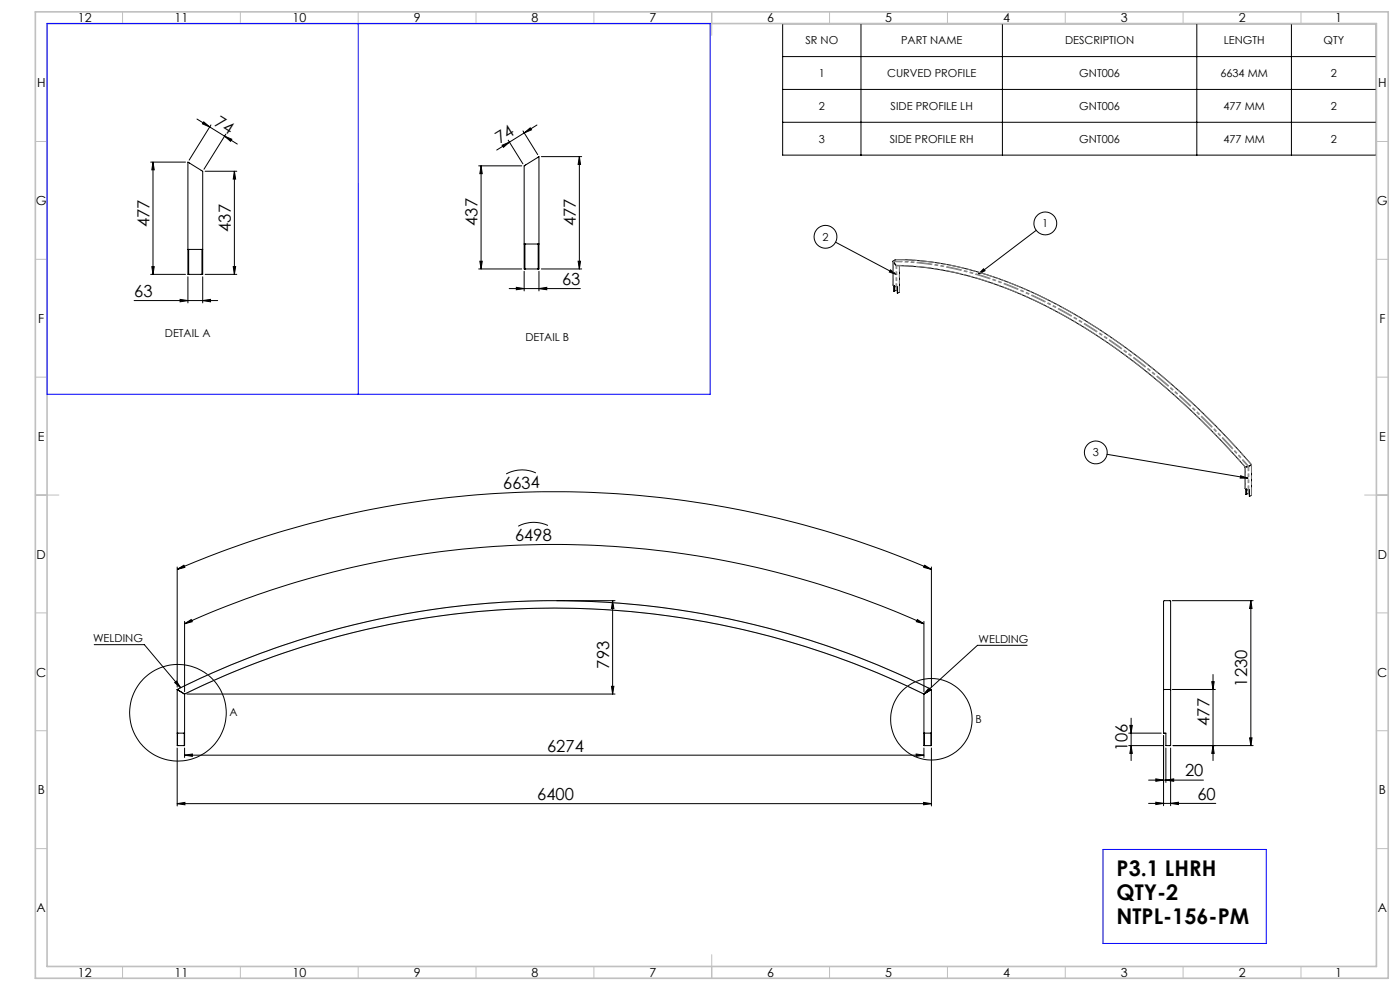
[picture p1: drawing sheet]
<svg xmlns="http://www.w3.org/2000/svg" width="594mm" height="420mm" viewBox="0 0 594 420" stroke-linecap="round" stroke-linejoin="round" font-family="sans-serif">
<g fill="none" stroke="#000" stroke-width=".42">
<path d="M332.1 10.1h251.8v55.7h-251.8zM365.3 10.1v55.7M425.3 10.1v55.7M507.8 10.1v55.7M547.9 10.1v55.7M332.1 24h251.8M332.1 37.9h251.8M83.6 50.5l5.4 3.4M86.4 51.7l2.6 2.2-3.1-1.4zM89 53.9l11.7 7.2M89.5 53l-9.2 14.9M95.3 57.8l3.1 1.3-.6 .9z"/>
<path d="M95.8 56.9l-9.3 14.9M215.6 59.5l6.3 10M221.9 55.5l6.2 10.1M222.4 56.4l2.6-2.2 .5 .9zM227.8 53l-17.1 10.7M332.1 51.9h251.8M63.9 68.8h14.8M64.9 68.8l.5 3.3h-1zM64.9 68.8v47.6M87 72.7h13.5M99.4 72.7l.6 3.3h-1zM99.4 72.7v43.7"/>
<path d="M203.1 70.4h18.3M204.1 70.4v43.7M204.1 70.4l.5 3.3h-1zM213 61.6l3.1-1.3-2.5 2.2zM229.7 66.4h17.1M245.8 66.4v47.7M245.8 66.4l.5 3.4h-1zM439.7 97.7l-24.7 18.7M63.9 116.4h14.8M64.4 113.1h1l-.5 3.3zM79.7 105.8h6.3M79.7 117.4v11.1"/>
<path d="M80 116.4h-.3v-47.6l6.3 3.9v43.7h-.3M80 116.4h5.7M80 105.8v10.6M85.7 105.8v10.6M86 117.4v11.1M87 116.4h13.5M99 113.1h1l-.6 3.3zM203.1 114.1h18.3M203.6 110.8h1l-.5 3.3zM222.4 115.1v8.3M222.4 103.5h6.3M222.7 114.1h-.3v-43.7l6.3-4v47.7h-.3"/>
<path d="M222.7 114.1h5.7M222.7 103.5v10.6M228.4 103.5v10.6M228.7 115.1v8.3M229.7 114.1h17.1M245.3 110.8h1l-.5 3.3zM354.5 102.7l26 13.8M377.8 114.5l2.7 2-3.2-1.1zM378.9 110.9v10l1.3 .8 .6-.2v2.9M379 110.8v.2M379 111l1.2 1.6M380.1 110.1h.1"/>
<path d="M380.1 110.1l-1.1 .7M380.2 112.6l.1 .1M380.2 112.6l.2 .1M380.2 110.1l8.8 .4 8.3 1 10.7 2 8.7 2.4 7.7 2.5 9.9 4 10.1 4.7 11.2 6 10.1 6.2 10.1 6.8 8.8 6.7 8.8 7.1 7.7 6.6 11.7 11.1 11.5 12 6.7 7.5M380.4 112.7l9.8 .5 7.3 1 7.4 1.4 10.7 2.8 9.9 3.4 7.7 3.1 11.1 5.2 11.2 6.1 8.9 5.5 11.1 7.6 8.8 6.7 11 9 10.7 9.8 7.4 7.2 14.9 16.1M381.6 112.7v11.2l-.8 .5M417.3 114l.6 .8-2.9 1.6zM56.9 127.5h35.5M76.4 127l3.3 .5-3.3 .5zM86 127.5l3.3-.5v1zM216 122.4h30.2M219.1 121.9l3.3 .5-3.3 .5z"/>
<path d="M228.7 122.4l3.3-.5v1zM379.3 121.2l.1 2.4M379.4 121.3v2.3M380.7 123.3l-.4-.2-.9 .5M380.7 121.5l.1 2.9M469.7 192.7l59.8 10.2M528.3 198.1h.1M528.3 198.1v9.1l1.3 .8 .6-.3v2.9M529.5 198l-1.1 .1M529.8 197.9l-.3 .1M531 197.1l-1.2 .8M531 197.1v13l-.8 .5"/>
<path d="M227.4 200.6a14.1 14.1 0 0 0-12.6 .5M526.4 201.8l3.1 1.1-3.3-.1zM528.7 207.5v2.3M530.1 209.6l-.5-.2-.9 .4M530.1 207.8l.1 2.8M232.5 222.9a14 14 0 0 0-12.6 .4M392.3 239.8l2.9 1.8-3.3-.9zM75.2 240.5v51M75.2 241.6l2.8-1.8 .4 .9zM75.2 241.6a404.9 404.9 0 0 1 320 0M236.2 254.8h24.7M259.9 254.8l.6 3.3h-1.1z"/>
<path d="M259.9 254.8v39.6M395.2 240.5v51M497.3 254.8h34.4M530.7 254.8l.5 3.3h-1zM530.7 254.8v61.5M40 273.5h21.2l15.4 18.3M78.3 263.6v29.9M78.3 264.6l2.8-1.8 .5 1zM78.3 264.6a382.3 382.3 0 0 1 313.7 0M389.2 262.8l2.8 1.8-3.2-.8zM392 263.6v29.9M435.8 273.8h-21.1l-22.7 20.6"/>
<path d="M74.1 289.6l.8-.7 1.7 2.9zM75.2 292.5l.3 .2M75.2 292.5a358.6 358.6 0 0 1 320 0M75.2 292.5l.1 23.8M75.5 292.7l2.5 1.6M78 294.3l.3 .1M78.3 294.4a355.4 355.4 0 0 1 313.7 0M78.3 294.4l-.1 21.9M79.3 294.4h181.6M259.4 291.2h1.1l-.6 3.2zM392 294.4l.2 21.9M392.3 294.3l-.3 .1"/>
<path d="M394.1 291.9l.7 .7-2.8 1.8zM394.9 292.7l-2.6 1.6M395.2 292.5l-.3 .2M395.2 292.5l-.2 23.8M493.7 292.7v-37.6l.2-.3h2.5l.3 .3v37.6M493.7 292.7v18.3h1v5.3h2v-23.6M494 292.5l-.3 .2M494 292.5h2.4M496.4 292.5l.3 .2M497.3 292.5h18.4M514.1 289.2h1.1l-.5 3.3zM514.7 286.2v36.5"/>
<path d="M75.2 311h3.1M75.2 317.3v24.6M75.3 316.3h2.9M75.3 311v5.3M78.2 311v5.3M78.3 317.3v4.1M388.7 319.9l3.3 .5-3.3 .5zM392 311h3.2M392 317.3v4.1M392.2 316.3h2.8M392.2 311v5.3M395 311v5.3"/>
<path d="M395.2 317.3v24.6M478.9 316.3h14.8M478.9 311h13.8M479.4 307.7h1l-.5 3.3zM479.9 304.7v18M479.9 316.3l.5 3.3h-1zM493.7 312v29.8M494.7 317.3v14.6M496.7 317.3v24.5M514.7 316.3l.5 3.3h-1.1zM530.2 313h1l-.5 3.3zM531.7 316.3h-34"/>
<path d="M78.3 320.4l3.3-.5v1zM78.3 320.4h313.7M487.3 331h23.3M490.4 330.4l3.3 .6-3.3 .5zM494.7 331l3.3-.6v1.1zM75.2 340.9l3.3-.5v1zM75.2 340.9h320M391.9 340.4l3.3 .5-3.3 .5zM487.3 340.8h28.5M490.4 340.3l3.3 .5-3.3 .5zM496.7 340.8l3.3-.5v1z"/>
<circle cx="443.5" cy="94.8" r="4.8"/>
<circle cx="350.2" cy="100.5" r="4.8"/>
<circle cx="464.9" cy="191.9" r="4.8"/>
<circle cx="75.5" cy="302.4" r="20.5"/>
<circle cx="395.2" cy="305.1" r="17.3"/>
</g>
<g fill="none" stroke="#c0c0c0" stroke-width=".42">
<path d="M52 5v5M102 5v5M152 5v5M202 5v5M252 5v5M302 5v10M352 5v5M402 5v5M452 5v5M502 5v5M552 5v5M15 60h5"/>
<path d="M584 60h5M15 110h5M584 110h5M15 160h5M584 160h5M15 210h10M579 210h10M15 260h5M584 260h5M75.2 292.5a358.6 358.6 0 0 1 320 0M78.3 294.4a355.4 355.4 0 0 1 313.7 0M15 310h5"/>
<path d="M584 310h5M15 360h5M584 360h5M52 410v5M102 410v5M152 410v5M202 410v5M252 410v5M302 405v10M352 410v5M402 410v5M452 410v5"/>
<path d="M502 410v5M552 410v5"/>
</g>
<path d="M15 5h574v410h-574zM20 10h564v400h-564z" fill="none" stroke="#c0c0c0" stroke-width=".7"/>
<path d="M20 10h281.3v157.3h-281.3zM152 10v157.3M468 360.4h69.3v39.8h-69.3z" fill="none" stroke="#00f" stroke-width=".42"/>
<g fill="#000">
<path d="M86.4 51.7l2.6 2.2-3.1-1.4zM95.3 57.8l3.1 1.3-.6 .9z"/>
<path d="M213 61.6l3.1-1.3-2.5 2.2zM222.4 56.4l2.6-2.2 .5 .9z"/>
<path d="M64.4 113.1h1l-.5 3.3zM64.9 68.8l.5 3.3h-1z"/>
<path d="M99 113.1h1l-.6 3.3zM99.4 72.7l.6 3.3h-1z"/>
<path d="M76.4 127l3.3 .5-3.3 .5zM86 127.5l3.3-.5v1z"/>
<path d="M392.3 239.8l2.9 1.8-3.3-.9zM75.2 241.6l2.8-1.8 .4 .9z"/>
<path d="M389.2 262.8l2.8 1.8-3.2-.8zM78.3 264.6l2.8-1.8 .5 1z"/>
<path d="M259.4 291.2h1.1l-.6 3.2zM259.9 254.8l.6 3.3h-1.1z"/>
<path d="M394.1 291.9l.7 .7-2.8 1.8zM74.1 289.6l.8-.7 1.7 2.9zM417.3 114l.6 .8-2.9 1.6zM377.8 114.5l2.7 2-3.2-1.1zM526.4 201.8l3.1 1.1-3.3-.1z"/>
<path d="M479.4 307.7h1l-.5 3.3zM479.9 316.3l.5 3.3h-1zM514.1 289.2h1.1l-.5 3.3zM514.7 316.3l.5 3.3h-1.1zM245.8 66.4l.5 3.4h-1zM245.3 110.8h1l-.5 3.3zM204.1 70.4l.5 3.3h-1zM203.6 110.8h1l-.5 3.3z"/>
<path d="M530.2 313h1l-.5 3.3zM530.7 254.8l.5 3.3h-1z"/>
<path d="M78.3 320.4l3.3-.5v1zM388.7 319.9l3.3 .5-3.3 .5zM490.4 340.3l3.3 .5-3.3 .5zM496.7 340.8l3.3-.5v1zM219.1 121.9l3.3 .5-3.3 .5zM228.7 122.4l3.3-.5v1z"/>
<path d="M490.4 330.4l3.3 .6-3.3 .5zM494.7 331l3.3-.6v1.1z"/>
<path d="M75.2 340.9l3.3-.5v1zM391.9 340.4l3.3 .5-3.3 .5z"/>
</g>
<path d="M380.2 121.7v-9.1M380.5 121.7v-9M528.4 198.1v9.1" fill="none" stroke="#808080" stroke-width=".42" stroke-dasharray="6.3 1.3 1.3 1.3 1.3 1.3" stroke-dashoffset="5"/>
<path d="M379 121v-10M529.6 197.9v10M529.9 197.8v10.1" fill="none" stroke="#808080" stroke-width=".42" stroke-dasharray="6.3 1.3 1.3 1.3 1.3 1.3" stroke-dashoffset="4.5"/>
<path d="M381.6 123.9v-11.2" fill="none" stroke="#808080" stroke-width=".42" stroke-dasharray="6.3 1.3 1.3 1.3 1.3 1.3" stroke-dashoffset="3.9"/>
<path d="M380.2 123.1v-1.4M380.3 123.1v-1.4M529.9 197.8h.1M529.6 207.9v1.4M529.7 208v1.3" fill="none" stroke="#808080" stroke-width=".42" stroke-dasharray="6.3 1.3 1.3 1.3 1.3 1.3"/>
<path d="M379 111a148.2 148.2 0 0 1 67.5 18.7l10.4 5.9 10.4 6.5 10.3 7.3 11.5 9 10.1 8.6 10 9.3 10.9 11.2 9.5 10.4" fill="none" stroke="#808080" stroke-width=".42" stroke-dasharray="6.3 1.3 1.3 1.3 1.3 1.3" stroke-dashoffset="2.7"/>
<path d="M379 110.7a148.3 148.3 0 0 1 67.6 18.8 294.1 294.1 0 0 1 83.3 68.3M380.1 110.1a148.3 148.3 0 0 1 67.6 18.7 294.1 294.1 0 0 1 83.3 68.4" fill="none" stroke="#808080" stroke-width=".42" stroke-dasharray="6.3 1.3 1.3 1.3 1.3 1.3" stroke-dashoffset="2.5"/>
<path d="M380.2 112.6a148.4 148.4 0 0 1 67.7 19.3l10.2 5.8 10.2 6.5 10.2 7.2 11.3 8.9 9.9 8.6 9.8 9.2 9.6 9.7 9.3 10.3" fill="none" stroke="#808080" stroke-width=".42" stroke-dasharray="6.3 1.3 1.3 1.3 1.3 1.3" stroke-dashoffset="4.1"/>
<path d="M531 197.2v13" fill="none" stroke="#808080" stroke-width=".42" stroke-dasharray="6.3 1.3 1.3 1.3 1.3 1.3" stroke-dashoffset="3"/>
<g font-size="9.2">
<text x="473.7" y="371.5">P3.1 LHRH</text>
<text x="473.7" y="381.7">QTY-2</text>
<text x="473.7" y="391.8">NTPL-156-PM</text>
</g>
<g font-size="7.1">
<text x="90.6" y="53" transform="rotate(32 90.6 53)">74</text>
<text x="212" y="61" transform="rotate(-32 212 61)">74</text>
<text x="202.6" y="95.8" transform="rotate(-90 202.6 95.8)">437</text>
<text x="244.3" y="96" transform="rotate(-90 244.3 96)">477</text>
<text x="63.4" y="96.4" transform="rotate(-90 63.4 96.4)">477</text>
<text x="97.9" y="98.3" transform="rotate(-90 97.9 98.3)">437</text>
<text x="56.9" y="126">63</text>
<text x="238.5" y="120.9">63</text>
<text x="213.5" y="207.6" transform="rotate(-2 213.5 207.6)">6634</text>
<text x="218.5" y="229.7" transform="rotate(-1 218.5 229.7)">6498</text>
<text x="258.4" y="283.7" transform="rotate(-90 258.4 283.7)">793</text>
<text x="529.2" y="291.3" transform="rotate(-90 529.2 291.3)">1230</text>
<text x="513.1" y="307.9" transform="rotate(-90 513.1 307.9)">477</text>
<text x="232.1" y="318.8">6274</text>
<text x="478.4" y="318.7" transform="rotate(-90 478.4 318.7)">106</text>
<text x="502.8" y="329.4">20</text>
<text x="227.9" y="339.4">6400</text>
<text x="508" y="339.3">60</text>
</g>
<g font-size="5.3">
<text x="33.1" y="9.5">12</text>
<text x="74.1" y="9.5">11</text>
<text x="124.1" y="9.5">10</text>
<text x="175.6" y="9.5">9</text>
<text x="225.6" y="9.5">8</text>
<text x="275.6" y="9.5">7</text>
<text x="325.6" y="9.5">6</text>
<text x="375.6" y="9.5">5</text>
<text x="425.6" y="9.5">4</text>
<text x="475.6" y="9.5">3</text>
<text x="525.6" y="9.5">2</text>
<text x="566.6" y="9.5">1</text>
<text x="15.7" y="37">H</text>
<text x="584.7" y="37">H</text>
<text x="15.2" y="87">G</text>
<text x="584.2" y="87">G</text>
<text x="16.2" y="137">F</text>
<text x="585.2" y="137">F</text>
<text x="16.1" y="187">E</text>
<text x="585.1" y="187">E</text>
<text x="15.5" y="237">D</text>
<text x="584.5" y="237">D</text>
<text x="15.4" y="287">C</text>
<text x="584.4" y="287">C</text>
<text x="16" y="337.1">B</text>
<text x="585" y="337.1">B</text>
<text x="15.5" y="387">A</text>
<text x="584.5" y="387">A</text>
<text x="33.1" y="414.5">12</text>
<text x="74.1" y="414.5">11</text>
<text x="124.1" y="414.5">10</text>
<text x="175.6" y="414.5">9</text>
<text x="225.6" y="414.5">8</text>
<text x="275.6" y="414.5">7</text>
<text x="325.6" y="414.5">6</text>
<text x="375.6" y="414.5">5</text>
<text x="425.6" y="414.5">4</text>
<text x="475.6" y="414.5">3</text>
<text x="525.6" y="414.5">2</text>
<text x="566.6" y="414.5">1</text>
</g>
<g font-size="4.7">
<text x="341.7" y="18.7">SR NO</text>
<text x="382.3" y="18.7">PART NAME</text>
<text x="451.9" y="18.7">DESCRIPTION</text>
<text x="519.2" y="18.7">LENGTH</text>
<text x="561.5" y="18.7">QTY</text>
<text x="347.4" y="32.6">1</text>
<text x="376.4" y="32.6">CURVED PROFILE</text>
<text x="457.9" y="32.6">GNT006</text>
<text x="517.8" y="32.6">6634 MM</text>
<text x="564.7" y="32.6">2</text>
<text x="347.4" y="46.6">2</text>
<text x="377.9" y="46.6">SIDE PROFILE LH</text>
<text x="457.9" y="46.6">GNT006</text>
<text x="519.1" y="46.6">477 MM</text>
<text x="564.7" y="46.6">2</text>
<text x="347.4" y="60.5">3</text>
<text x="377.5" y="60.5">SIDE PROFILE RH</text>
<text x="457.9" y="60.5">GNT006</text>
<text x="519.1" y="60.5">477 MM</text>
<text x="564.7" y="60.5">2</text>
<text x="442.2" y="96.5">1</text>
<text x="349" y="102.2">2</text>
<text x="70" y="143.2">DETAIL A</text>
<text x="223" y="144.5">DETAIL B</text>
<text x="463.7" y="193.6">3</text>
<text x="39.5" y="272.4">WELDING</text>
<text x="415.2" y="272.7">WELDING</text>
<text x="97.4" y="303.7">A</text>
<text x="413.8" y="306.5">B</text>
</g>
</svg>
